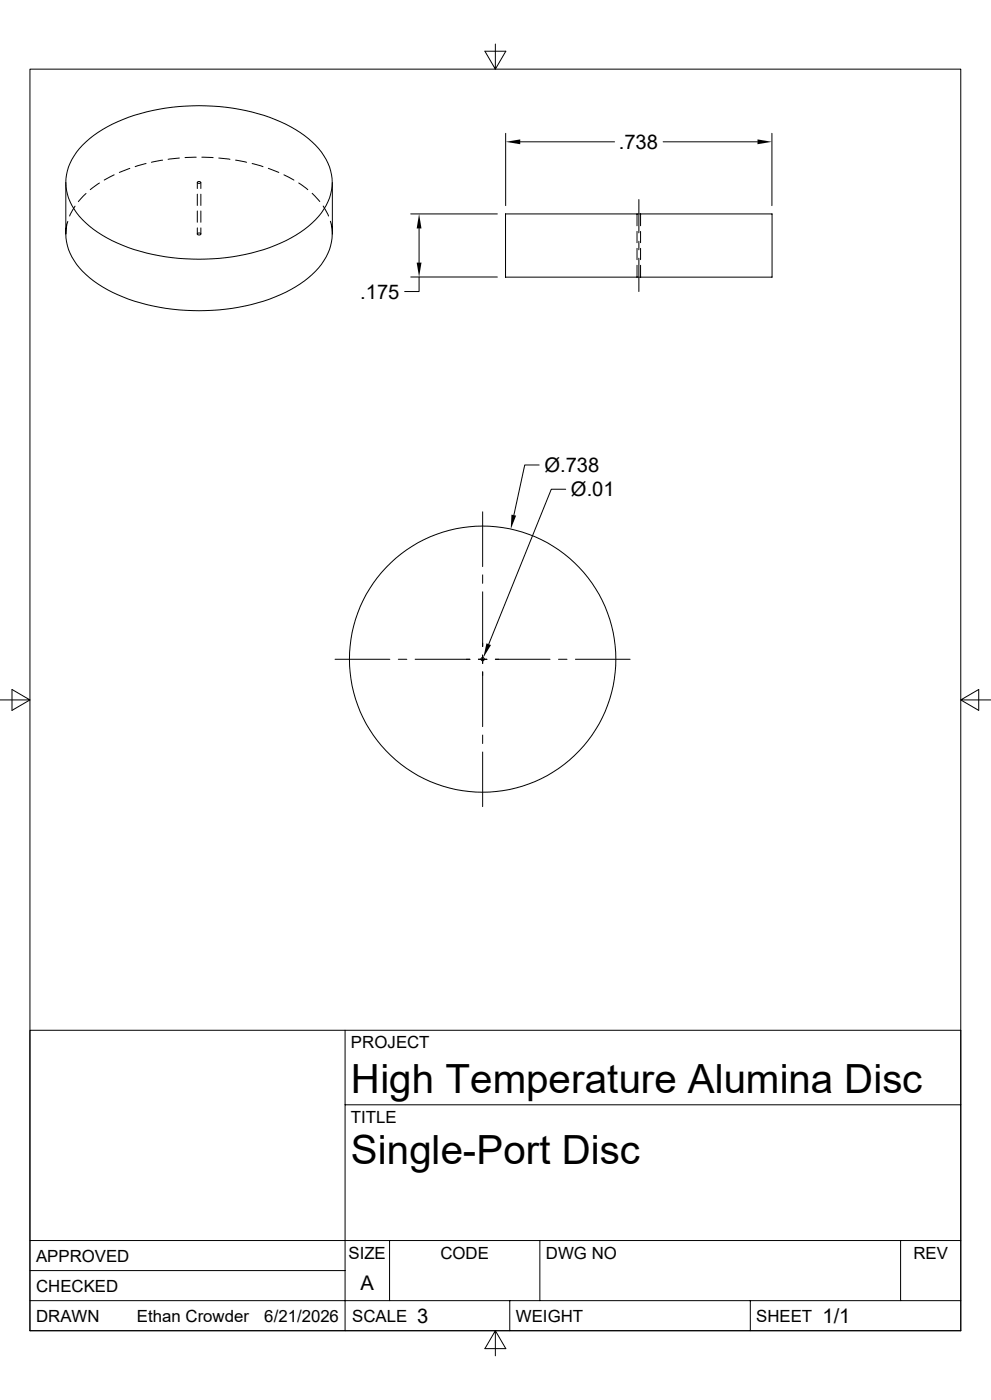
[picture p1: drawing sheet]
<svg xmlns="http://www.w3.org/2000/svg" width="297mm" height="420mm" viewBox="0 0 297 420" stroke-linecap="round" stroke-linejoin="round" font-family="sans-serif">
<g fill="none" stroke="#000" stroke-width=".3">
<path d="M148.5 13.2v7.5l-3.2-5.3h6.3l-3.1 5.3M19.7 54.7v15.5M24.7 43.6a41.3 41.3 0 0 1 21.1-10.5 64 64 0 0 1 39.8 4.2 25.3 25.3 0 0 1 13.2 12.8 15.1 15.1 0 0 1-4.2 15.8 41.3 41.3 0 0 1-21.1 10.4 64 64 0 0 1-39.8-4.1 25.3 25.3 0 0 1-13.2-12.8 15.1 15.1 0 0 1 4.2-15.8zM25.8 58l-2.3 2.5M29.8 54.9l-2.7 2M34.2 52.5l-3 1.5M38.9 50.5l-3.1 1.2M43.8 49.1l-3.3 .9M48.7 48l-3.3 .7M53.8 47.4l-3.4 .4M58.8 47.2l-3.3 .1M59.1 54.7v1.9"/>
<path d="M59.1 58.3v3.3M59.2 54.6a.52 .52 0 0 1 .5-.2 .52 .52 0 0 1 .4 .5 .52 .52 0 0 1-.5 .1 .52 .52 0 0 1-.4-.4zM60.2 54.7v1.9M60.2 58.3v3.3M60.5 47.2l3.4 .1M65.6 47.4l3.3 .4M70.6 48l3.3 .7M75.6 49.1l3.2 .9M80.4 50.5l3.2 1.2M85.1 52.5l3 1.5M89.5 54.9l2.7 2M93.6 58l2.2 2.5"/>
<path d="M99.6 54.7v15.5M151.6 40v21.7M155.9 42.5h28.3M191.5 59.9v9.9M198.8 42.5h28.2M231.4 40v21.7M19.7 70.2a17.3 17.3 0 0 0 7.2 13.2 49.3 49.3 0 0 0 26.7 9.6 61.1 61.1 0 0 0 33.6-6.1 22.8 22.8 0 0 0 11.9-13.2l.5-3.5M20.3 66.4l-.6 3.8M22.5 61.8l-1.6 3M59.1 63.3v3.4M59.1 68.4v1.8M59.3 69.9h.1a.4 .4 0 0 1 .6-.1 .4 .4 0 0 1 0 .6h-.7l-.2-.1z"/>
<path d="M60.2 63.3v3.4M60.2 68.4v1.8M96.9 61.8l1.6 3M99 66.4l.6 3.8M123.1 64.2h26M125.6 68.5v10.3M151.5 64.2h79.9v18.9h-79.9zM190.9 64.2v3.5M190.9 69.4v3.4M190.9 74.5v3.4M190.9 79.6v3.5M191.5 72.4v2.5"/>
<path d="M191.5 77.5v10M192 64.2v3.5M192 69.4v3.4M192 74.5v3.4M192 79.6v3.5M123.1 83.1h26M125.6 83.1v4.4h-4.3M161.6 139.5h-4.3l-3.3 15.1M144.7 153.5v16.5M169.5 146.8h-4.3l-18.7 46.5M144.7 172.5v2.5M144.7 177.5v16.5"/>
<path d="M100.4 197.8h16.4M119.4 197.8h2.5M124.4 197.8h16.4M143.4 197.8h2.5M144.7 196.5v2.6M148.5 197.8h16.3M167.4 197.8h2.5M172.5 197.8h16.3M0 210h9l-5.4-3.2v6.3l5.4-3.1M144.7 201.5v16.5M288 210l5.3 3.1v-6.3l-5.3 3.2h8.9M144.7 220.5v2.6"/>
<path d="M144.7 225.6v16.4M103.4 309.1v90.1M103.4 331.4h184.6M9 372.2h279M116.8 372.2v18M161.8 372.2v18M269.9 372.2v18M9 399.2v-378.5h279v378.5M9 399.2v-90.1h279v90.1M9 399.2h279M9 390.2h279M9 381.2h94.4"/>
<path d="M148.5 399.2l3.1 5.4h-6.3l3.2-5.4v7.5M152.8 390.2v9M224.9 390.2v9"/>
<circle cx="144.6" cy="197.7" r="39.9"/>
<circle cx="144.7" cy="197.7" r=".5"/>
</g>
<path d="M151.6 42.5l4.3-.7v1.5zM227 41.8l4.4 .7-4.4 .8zM125.6 64.2l.7 4.3h-1.4zM124.9 78.8h1.4l-.7 4.3zM153.3 154.4l1.4 .3-1.6 4zM145.8 193l1.4 .5-2.3 3.8z" fill="#000"/>
<g font-size="12.1">
<text x="105.2" y="327.8">High Temperature Alumina Disc</text>
<text x="105.2" y="349.1">Single-Port Disc</text>
</g>
<g font-size="6.1">
<text x="185.5" y="44.7">.738</text>
<text x="108" y="89.6">.175</text>
<text x="163.2" y="141.6">Ø.738</text>
<text x="171.1" y="148.8">Ø.01</text>
<text x="108.1" y="387.1">A</text>
<text x="125.1" y="396.8">3</text>
<text x="246.5" y="396.8">1/1</text>
</g>
<g font-size="5">
<text x="105.2" y="314.5">PROJECT</text>
<text x="105.2" y="336.8">TITLE</text>
<text x="104.5" y="377.6">SIZE</text>
<text x="132" y="377.6">CODE</text>
<text x="163.6" y="377.6">DWG NO</text>
<text x="273.8" y="377.6">REV</text>
<text x="10.8" y="378.5">APPROVED</text>
<text x="10.8" y="387.5">CHECKED</text>
<text x="10.8" y="396.5">DRAWN</text>
<text x="41" y="396.5">Ethan Crowder</text>
<text x="79.2" y="396.5">6/21/2026</text>
<text x="105.5" y="396.5">SCALE</text>
<text x="154.6" y="396.5">WEIGHT</text>
<text x="226.6" y="396.5">SHEET</text>
</g>
</svg>
